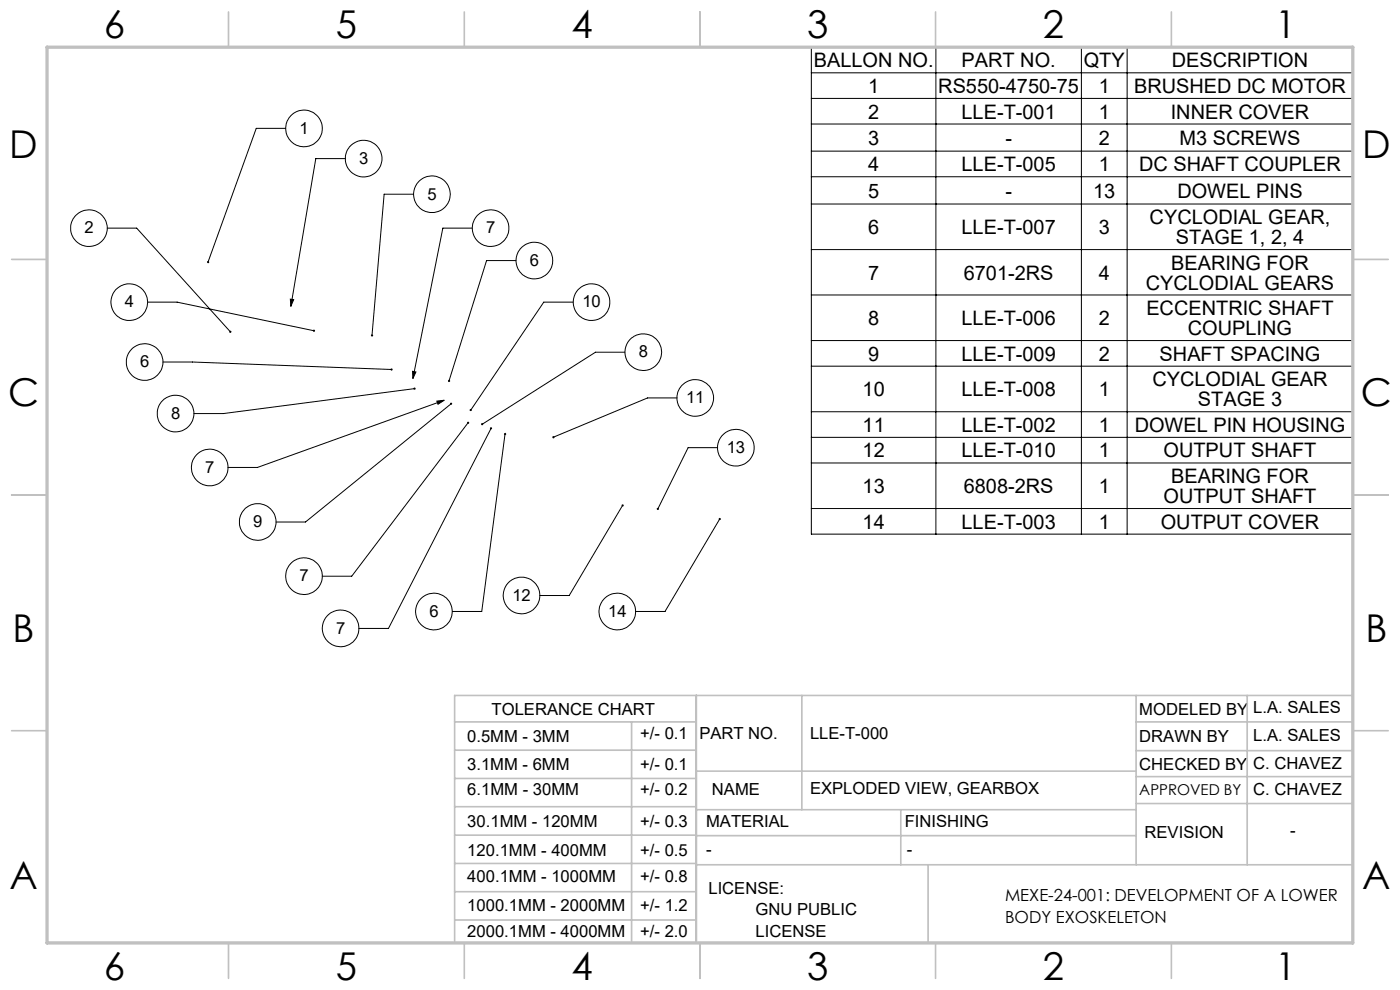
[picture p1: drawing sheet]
<svg xmlns="http://www.w3.org/2000/svg" width="297mm" height="210mm" viewBox="0 0 297 210" stroke-linecap="round" stroke-linejoin="round" font-family="sans-serif">
<g fill="none" stroke="#000" stroke-width=".21">
<path d="M172.1 10h114.9v103.3h-114.9zM172.1 15.4h114.9M198.5 10v103.3M229.4 10v103.3M239.1 10v103.3M60.6 27.2h-6.2l-10.3 28.4M73.3 33.6h-6.3l-5.3 31.4M172.1 20.9h114.9M172.1 26.3h114.9M172.1 32.1h114.9M172.1 37.5h114.9M22.8 48.4h6.2l19.9 22"/>
<path d="M87.7 41.2h-6.2l-2.6 29.9M100.2 48.4h-6.3l-6.3 31.9M109.5 55.3h-6.3l-8 25.5M172.1 43.3h114.9M172.1 52.9h114.9M31.3 64.1h6.3l29 6.1M34.6 76.8h6.2l42.3 1.6M61.6 63.5l.7 .1-.6 1.4zM87.5 78.8l.7 .1-.6 1.4zM121.6 64.1h-6.2l-15.5 22.9M132.6 74.7h-6.3l-24 15.3M172.1 62.6h114.9"/>
<path d="M172.1 72.2h114.9M172.1 77.7h114.9M87.9 82.4l-40.5 5.3h-6.3M92.7 85.1l1.5-.2-1.3 .9zM94.2 84.9l-39.6 14.3h-6.2M95.7 85.6l-30.9 25.1h-6.2M99.3 89.7l-24.7 32.5h-6.2M104.2 90.9l-21.8 42.4h-6.3M107.1 92.1l-4.9 37.6h-6.2M143.6 84.4h-6.2l-20 8.3M152.2 95h-6.2l-6.4 12.9M172.1 87.3h114.9"/>
<path d="M172.1 92.8h114.9M172.1 98.2h114.9M132.1 107.2l-11.3 19.1h-6.3M152.7 110.1l-11.6 19.6h-6.3M172.1 107.9h114.9"/>
<circle cx="64.5" cy="27.2" r="3.9"/>
<circle cx="77.1" cy="33.7" r="3.9"/>
<circle cx="18.9" cy="48.4" r="3.9"/>
<circle cx="91.6" cy="41.2" r="3.9"/>
<circle cx="104.1" cy="48.4" r="3.9"/>
<circle cx="113.4" cy="55.3" r="3.9"/>
<circle cx="27.4" cy="64.1" r="3.9"/>
<circle cx="30.7" cy="76.8" r="3.9"/>
<circle cx="125.5" cy="64.1" r="3.9"/>
<circle cx="136.5" cy="74.7" r="3.9"/>
<circle cx="37.2" cy="87.7" r="3.9"/>
<circle cx="44.5" cy="99.2" r="3.9"/>
<circle cx="147.5" cy="84.4" r="3.9"/>
<circle cx="156.1" cy="95" r="3.9"/>
<circle cx="54.7" cy="110.7" r="3.9"/>
<circle cx="64.5" cy="122.2" r="3.9"/>
<circle cx="72.3" cy="133.3" r="3.9"/>
<circle cx="92.1" cy="129.7" r="3.9"/>
<circle cx="110.6" cy="126.3" r="3.9"/>
<circle cx="131" cy="129.7" r="3.9"/>
</g>
<g fill="none" stroke="#c0c0c0" stroke-width=".35">
<path d="M48.5 2.5v7.5M98.5 2.5v7.5M148.5 2.5v7.5M198.5 2.5v7.5M248.5 2.5v7.5M2.5 55h7.5M287 55h7.5M2.5 105h7.5M287 105h7.5M2.5 155h7.5M96.4 147.5h190.6v52.5h-190.6zM96.4 153.1h51.3"/>
<path d="M96.4 159.1h51.3M134 153.1v46.9M147.7 147.5v52.5M170.1 147.5v24.3M241 147.5v35.9M241 153.1h46M241 159.2h46M264.6 147.5v35.9M287 155h7.5M96.4 165.1h51.3M96.4 171.1h51.3M96.4 177.2h51.3"/>
<path d="M147.7 163.6h93.3M147.7 171.8h93.3M147.7 177.3h93.3M191.1 171.8v11.6M241 164.7h46M241 170.5h46M96.4 183.2h51.3M96.4 189.2h51.3M96.4 195.1h51.3M147.7 183.4h139.3M196.9 183.4v16.6M48.5 200v7.5"/>
<path d="M98.5 200v7.5M148.5 200v7.5M198.5 200v7.5M248.5 200v7.5"/>
</g>
<path d="M10 10h277v190h-277z" fill="none" stroke="#c0c0c0" stroke-width=".7"/>
<path d="M44 55.4l-.1 .3 .2 .1v-.2v.2a.23 .23 0 0 0 .3-.3 .23 .23 0 0 0-.4-.1zM48.7 70.2a.22 .22 0 0 0 0 .3 .22 .22 0 0 0 .3 0l-.1-.1 .1 .1 .1-.1a.22 .22 0 0 0-.1-.2 .22 .22 0 0 0-.3 0zM61.6 63.5l.7 .1-.6 1.4zM66.5 70l-.1 .2 .1 .2 .3-.1v-.1h-.2h.2a.21 .21 0 0 0-.1-.3 .21 .21 0 0 0-.2 .1zM78.8 71l-.1 .1 .2 .3v-.3l.1 .3a.24 .24 0 0 0 .1-.3 .24 .24 0 0 0-.3-.1zM82.9 78.2l-.1 .1a.23 .23 0 0 0 .2 .3 .23 .23 0 0 0 .3-.2h-.2h.2l-.2-.2zM87.5 78.8l.7 .1-.6 1.4zM87.7 82.3a.23 .23 0 0 0 .2 .4 .23 .23 0 0 0 .3-.3h-.3h.3l-.1-.2zM95.1 80.6v.4h.1v-.2v.2h.2a.23 .23 0 0 0 0-.3 .23 .23 0 0 0-.3-.1zM92.7 85.1l1.5-.2-1.3 .9zM99.7 86.8v.3l.2-.1-.2 .2 .3-.1v-.3zM95.5 85.5v.3h.3l.1-.3-.2 .1 .1-.2zM99.1 89.5a.24 .24 0 0 0 .1 .4 .24 .24 0 0 0 .3-.1 .24 .24 0 0 0-.1-.3l-.1 .2 .1-.2zM117.3 92.5l-.1 .3 .2-.1-.2 .1a.24 .24 0 0 0 .3 .1 .24 .24 0 0 0 .1-.3 .24 .24 0 0 0-.3-.1zM131.9 107a.24 .24 0 0 0 0 .4 .24 .24 0 0 0 .4 0 .24 .24 0 0 0-.1-.4l-.1 .2 .1-.2zM139.4 107.8l-.1 .2 .2 .2 .1-.3-.1 .3a.23 .23 0 0 0 .3-.3 .23 .23 0 0 0-.4-.1zM152.5 109.9a.24 .24 0 0 0 0 .4 .24 .24 0 0 0 .4-.1 .24 .24 0 0 0-.1-.3l-.1 .2 .1-.2zM102.1 89.8v.3l.2-.1-.2 .1a.23 .23 0 0 0 .3 0 .23 .23 0 0 0 0-.3 .23 .23 0 0 0-.3 0zM104 90.7a.23 .23 0 0 0 0 .3 .23 .23 0 0 0 .3 0 .23 .23 0 0 0 0-.3l-.1 .2 .1-.2zM107 91.9a.24 .24 0 0 0 0 .4 .24 .24 0 0 0 .4-.2 .24 .24 0 0 0-.2-.3l-.1 .3 .1-.3z" fill="#000"/>
<g font-size="8.1">
<text x="22" y="8">6</text>
<text x="71.2" y="8">5</text>
<text x="121.2" y="8">4</text>
<text x="171.2" y="8">3</text>
<text x="221.2" y="8">2</text>
<text x="270.5" y="8">1</text>
<text x="2" y="33.6">D</text>
<text x="289" y="33.6">D</text>
<text x="1.7" y="86.1">C</text>
<text x="288.7" y="86.1">C</text>
<text x="2.7" y="136.1">B</text>
<text x="289.7" y="136.1">B</text>
<text x="2" y="188.6">A</text>
<text x="289" y="188.6">A</text>
<text x="22" y="208">6</text>
<text x="71.2" y="208">5</text>
<text x="121.2" y="208">4</text>
<text x="171.2" y="208">3</text>
<text x="221.2" y="208">2</text>
<text x="270.5" y="208">1</text>
</g>
<g font-size="4.2">
<text x="172.6" y="14.3">BALLON NO.</text>
<text x="204" y="14.3">PART NO.</text>
<text x="229.9" y="14.3">QTY</text>
<text x="248.6" y="14.3">DESCRIPTION</text>
<text x="184.2" y="19.7">1</text>
<text x="199" y="19.7">RS550-4750-75</text>
<text x="233.1" y="19.7">1</text>
<text x="240.6" y="19.7">BRUSHED DC MOTOR</text>
<text x="184.2" y="25.1">2</text>
<text x="204" y="25.1">LLE-T-001</text>
<text x="233.1" y="25.1">1</text>
<text x="248.4" y="25.1">INNER COVER</text>
<text x="184.2" y="30.7">3</text>
<text x="213.3" y="30.7">-</text>
<text x="233.1" y="30.7">2</text>
<text x="250.2" y="30.7">M3 SCREWS</text>
<text x="184.2" y="36.3">4</text>
<text x="184.2" y="41.9">5</text>
<text x="204" y="36.3">LLE-T-005</text>
<text x="213.3" y="41.9">-</text>
<text x="231.9" y="41.9">13</text>
<text x="233.1" y="36.3">1</text>
<text x="241.7" y="36.3">DC SHAFT COUPLER</text>
<text x="249.8" y="41.9">DOWEL PINS</text>
<text x="243.9" y="47.5">CYCLODIAL GEAR,</text>
<text x="184.2" y="49.6">6</text>
<text x="204" y="49.6">LLE-T-007</text>
<text x="233.1" y="49.6">3</text>
<text x="249.4" y="51.8">STAGE 1, 2, 4</text>
<text x="184.2" y="59.3">7</text>
<text x="204.5" y="59.3">6701-2RS</text>
<text x="233.1" y="59.3">4</text>
<text x="248.5" y="57.2">BEARING FOR</text>
<text x="243.1" y="61.4">CYCLODIAL GEARS</text>
<text x="184.2" y="69">8</text>
<text x="204" y="69">LLE-T-006</text>
<text x="233.1" y="69">2</text>
<text x="243.2" y="66.9">ECCENTRIC SHAFT</text>
<text x="252" y="71.1">COUPLING</text>
<text x="184.2" y="76.5">9</text>
<text x="204" y="76.5">LLE-T-009</text>
<text x="233.1" y="76.5">2</text>
<text x="246" y="76.5">SHAFT SPACING</text>
<text x="244.5" y="81.9">CYCLODIAL GEAR</text>
<text x="183" y="84.1">10</text>
<text x="204" y="84.1">LLE-T-008</text>
<text x="233.1" y="84.1">1</text>
<text x="254.1" y="86.2">STAGE 3</text>
<text x="183" y="91.6">11</text>
<text x="204" y="91.6">LLE-T-002</text>
<text x="233.1" y="91.6">1</text>
<text x="240.7" y="91.6">DOWEL PIN HOUSING</text>
<text x="183" y="97">12</text>
<text x="204" y="97">LLE-T-010</text>
<text x="233.1" y="97">1</text>
<text x="246.8" y="97">OUTPUT SHAFT</text>
<text x="183" y="104.6">13</text>
<text x="204.5" y="104.6">6808-2RS</text>
<text x="233.1" y="104.6">1</text>
<text x="246.8" y="106.7">OUTPUT SHAFT</text>
<text x="248.5" y="102.5">BEARING FOR</text>
<text x="183" y="112.1">14</text>
<text x="204" y="112.1">LLE-T-003</text>
<text x="233.1" y="112.1">1</text>
<text x="246.2" y="112.1">OUTPUT COVER</text>
</g>
<g font-size="3.5">
<text x="63.5" y="28.4">1</text>
<text x="76.2" y="34.8">3</text>
<text x="90.7" y="42.3">5</text>
<text x="17.9" y="49.5">2</text>
<text x="103.1" y="49.5">7</text>
<text x="112.4" y="56.4">6</text>
<text x="26.5" y="65.2">4</text>
<text x="123.6" y="65.2">10</text>
<text x="29.7" y="77.9">6</text>
<text x="135.5" y="75.8">8</text>
<text x="36.3" y="88.8">8</text>
<text x="145.6" y="85.5">11</text>
<text x="43.5" y="100.3">7</text>
<text x="154.2" y="96.1">13</text>
<text x="53.7" y="111.8">9</text>
<text x="63.5" y="123.3">7</text>
<text x="91.1" y="130.8">6</text>
<text x="108.7" y="127.4">12</text>
<text x="129" y="130.8">14</text>
<text x="71.3" y="134.4">7</text>
<text x="104.3" y="151.7">TOLERANCE CHART</text>
<text x="241.7" y="151.7">MODELED BY</text>
<text x="265.9" y="151.2">L.A. SALES</text>
<text x="99.1" y="157.5">0.5MM - 3MM</text>
<text x="135.8" y="156.7">+/- 0.1</text>
<text x="148.4" y="156.7">PART NO.</text>
<text x="171.8" y="156.9">LLE-T-000</text>
<text x="241.7" y="157.5">DRAWN BY</text>
<text x="265.9" y="157.2">L.A. SALES</text>
<text x="99.1" y="163.3">3.1MM - 6MM</text>
<text x="135.8" y="163.3">+/- 0.1</text>
<text x="241.7" y="163.3">CHECKED BY</text>
<text x="265.9" y="163.2">C. CHAVEZ</text>
<text x="99.1" y="168.6">6.1MM - 30MM</text>
<text x="135.8" y="168.6">+/- 0.2</text>
<text x="151" y="168.6">NAME</text>
<text x="171.8" y="168.4">EXPLODED VIEW, GEARBOX</text>
<text x="265.9" y="168.7">C. CHAVEZ</text>
<text x="99.1" y="175.4">30.1MM - 120MM</text>
<text x="135.8" y="175.4">+/- 0.3</text>
<text x="149.8" y="175.4">MATERIAL</text>
<text x="191.9" y="175.4">FINISHING</text>
<text x="242.8" y="177.8">REVISION</text>
<text x="273.7" y="177.3">-</text>
<text x="99.1" y="181.6">120.1MM - 400MM</text>
<text x="135.8" y="181.6">+/- 0.5</text>
<text x="149.8" y="181.3">-</text>
<text x="192.3" y="181.3">-</text>
<text x="99.1" y="187">400.1MM - 1000MM</text>
<text x="135.8" y="187">+/- 0.8</text>
<text x="150.3" y="189.6">LICENSE:</text>
<text x="213.2" y="191.2">MEXE-24-001: DEVELOPMENT OF A LOWER</text>
<text x="99.1" y="193.3">1000.1MM - 2000MM</text>
<text x="135.8" y="193.3">+/- 1.2</text>
<text x="160.3" y="194.1">GNU PUBLIC</text>
<text x="213.2" y="195.7">BODY EXOSKELETON</text>
<text x="99.1" y="198.7">2000.1MM - 4000MM</text>
<text x="135.8" y="198.7">+/- 2.0</text>
<text x="160.3" y="198.7">LICENSE</text>
</g>
<text font-size="3.2" x="241.7" y="168.6">APPROVED BY</text>
</svg>
